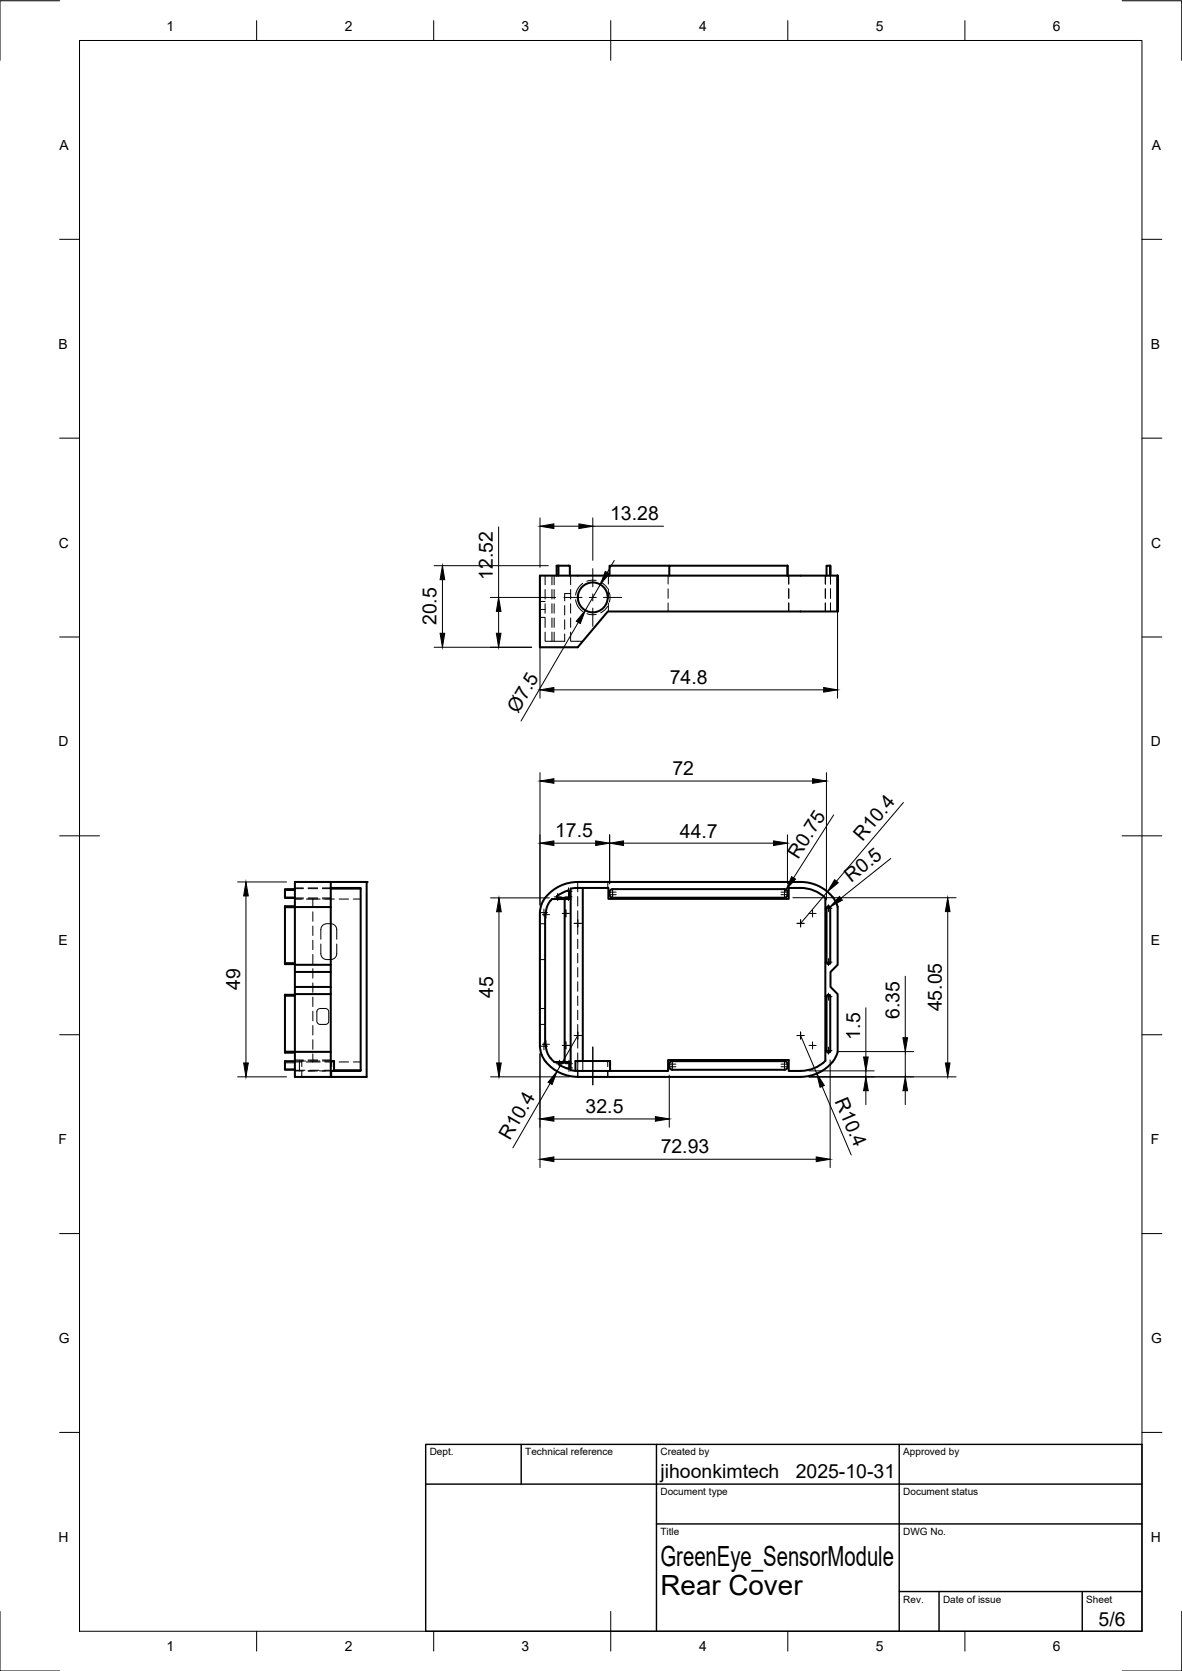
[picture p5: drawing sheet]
<svg xmlns="http://www.w3.org/2000/svg" width="297mm" height="420mm" viewBox="0 0 297 420" stroke-linecap="round" stroke-linejoin="round" font-family="sans-serif">
<!-- layer: Visible -->
<g fill="none" stroke="#000" stroke-width=".51">
<path d="M135.7 144.7h74.8v9.1h-57.8l-7.5 9h-9.5zM140.3 142.2h2.9v2.5M140.3 142.2h-.4v2.5M140.3 142.2v2.5M168.2 142.2h-15v2.5M197.9 142.2h-29.7v2.5M197.9 142.2v2.5zM208.6 142.2v2.5v-2.5h-.9v2.5M210.5 153.8v-9.1v9.1M71.6 228.1v14.1M74.1 221.8h18v49h-18zM74.1 227.9h-2.5v.2h2.5"/>
<path d="M74.1 225.7h-2.5l2.5 .1M74.1 223.6h-2.5v2.1M74.1 228.1h9M83.1 223.3h7.5v46h-7.5M83.1 221.8v49M83.1 223.4h7.5M137 230v32.7M137 229.8v.2M137.2 225.5a10.4 10.4 0 0 1 8-3.7h56a10.4 10.4 0 0 1 8 3.7M140.1 225.8h2.8M140.1 225.7l-.2-.1a5.2 5.2 0 0 1 3-1.7l.2 .2v1.4l-.2 .2M141.9 226.1v40.9"/>
<path d="M143.4 223.4v2.7h-4.7a5.7 5.7 0 0 0-1.6 3.7M143.4 226.1v40.9M143.4 223.4l1.8-.1h7.7v2.7h45.3v-2.7a12.1 12.1 0 0 1 7.1 1l2.1 1.5M146.5 223.3v43.5M153.2 224.3v.7M153.2 224.9a.75 .75 0 0 0 .8 .8M153.9 223.6h43.3a.75 .75 0 0 1 .7 .7M153.9 225.7h43.2M154 223.6a.75 .75 0 0 0-.8 .7M197.9 224.3v.6a.75 .75 0 0 1-.7 .8M207.4 225.8v41M209.2 225.5l.8 1.2 .5 1.4v14.5l-1.8 1.8v3.8l1.8 1.8v14.5a9.5 9.5 0 0 1-9.3 6.3h-56a9.9 9.9 0 0 1-9.2-6l-.3-1.9v-33.2l.3-1.9 .5-1.2 .7-1.1"/>
<path d="M71.6 250.4h2.5M74.1 250.1h-2.5v14.6h2.5M74.1 242.2h-2.5v.2h2.5M74.1 242.6h9M74.1 244.4h9M74.1 248.2h9M74.1 250h9M207.7 241.9l.3 .5 .6-.2v-14.1l-.3-.2-.4 .1-.2 .4v13.5M207.9 250.3l.3-.2 .4 .3v14l-.3 .3-.4-.1-.2-.4v-13.6zM71.6 264.4h2.5M74.1 266.8h-2.5v2.2h2.5M74.1 264.5h9"/>
<path d="M83.1 266.8h.8v2.5M83.9 269.1h6.7M137.1 262.7a6.1 6.1 0 0 0 2.2 4.3h4.1v2.1M140.6 267.2h2.4M140.6 267.2l-.2 .3a5.3 5.3 0 0 0 2.7 1.2l.1-1.2-.2-.3M144.6 269.3v-2.5h8.7v2.5M168.4 267l.5-.2h28.3a.75 .75 0 0 1 .7 .8v.6a.79 .79 0 0 1-.8 .8h-28.2a.75 .75 0 0 1-.7-.8zM207.4 266.7a9 9 0 0 1-6.2 2.6h-3v-2.8h-30.3v2.8h-22.7l-1.8-.2"/>
<circle cx="149" cy="150.2" r="3.8"/>
</g>
<!-- layer: Hidden -->
<g fill="none" stroke="#000" stroke-width=".25">
<path d="M135.7 150.2h1.3M135.7 153.2h1.3M135.7 151.2h1.3M135.7 155.2h1.3M137 158.9v2.3h2.3v-2.3M137 144.7v2.3M137 148.2v2.4M137 151.8v2.4M137 155.4v2.4M138.7 144.7v2.3M138.7 148.2v2.4M138.7 151.8v2.4"/>
<path d="M138.7 155.4v2.4M138.7 158.9v2.3M139.3 144.7v2.3M139.3 148.2v2.4M139.3 151.8v2.4M139.3 155.4v2.4M141.9 152.3v2.3M141.9 155.9v2.3M141.9 159.4v1.8h-2.6M143.1 142.2v2.5M143.4 158.9v2.3h3.1M143.4 144.7v2.3"/>
<path d="M143.4 148.2v2.4M143.4 151.8v2.4M143.4 155.4v2.4M143.4 149.2h-1.5v1.9M144.7 150.8l.5 1.6 1.2 1.4M146.4 146.7l-1.2 1.4-.5 1.5M147.5 154.3l1.1 .3 1.2-.1M149.8 146l-1.2-.1-1.1 .2M150.9 146.3l1 .7 .8 1M152.7 152.5l-.8 .9-.9 .7M152.9 144.7v2.2M152.9 148.1v2.3"/>
<path d="M152.9 151.6v2.2M153.1 149l.2 1.2-.2 1.2M167.9 144.7v2.2M167.9 148.1v2.3M167.9 151.6v2.2M198.2 144.7v2.2M198.2 148.1v2.3M198.2 151.6v2.2M207.4 146.9v-2.2v2.2M207.4 148.1v2.3M207.4 151.6v2.2M207.7 142.2v2.5"/>
<path d="M208.7 144.7v2.2M208.7 148.1v2.3M208.7 151.6v2.2M71.6 223.9h2.5M74.1 223.3h2.1M74.1 225.8h2.1M74.1 223.4h2.1M76.2 226l-2.1 .1M77 226.1h3.5M77.4 226h2.4M77.4 223.3h2.4M77.4 225.8h2.4"/>
<path d="M77.4 223.4h2.4M78.6 226.1v2M78.6 229.3v2.3M78.6 232.9v2.3M78.6 236.4v2.4M78.6 240v2.4M80.6 237.4v2.4a1.5 1.5 0 0 0 1.5 1.5h1a1.51 1.51 0 0 0 1.5-1.5v-2.4M80.6 236.2v-2.4a1.5 1.5 0 0 1 1.5-1.5h1a1.51 1.51 0 0 1 1.5 1.5v2.4M81 226l3 .1M81 223.3h2.1M81 225.8h2.1M81 223.4h2.1"/>
<path d="M85.2 226.1h2.4M88.8 226.1h1.8M135.7 232.3h1.3M145.2 221.8v2.4M145.2 225.4v2.4M145.2 229v2.4M145.2 232.6v2.4M145.2 236.2v2.3M145.2 239.7v2.4M152.7 221.8v1.5M78.6 243.6v2.4M78.6 247.1v2.4"/>
<path d="M78.6 250.7v2.4M78.6 254.3v2.4M78.6 257.9v2.3M79.8 253.9l.5-.3h1.5a.86 .86 0 0 1 .8 .8v2.3a.82 .82 0 0 1-.8 .9h-1.3a.82 .82 0 0 1-.9-.9v-2.4zM135.7 257.6h1.3M135.7 253.6h1.3M135.7 241.3h1.3M145.2 243.3v2.4M145.2 246.9v2.4M145.2 250.4v2.4M145.2 254v2.4M145.2 257.6v2.4"/>
<path d="M71.6 267.2h2.5M71.6 268.8h2.5M74.1 266.5h2.1M74.1 269.1h2.5M74.1 266.8h2.1M74.1 269.3h2.1M74.1 267h1.7M75.8 266.8v1.4M75.8 269.4v1.4M76.8 266.8h-1.6v2.5M77 267h3.5M77.4 266.5h2.4"/>
<path d="M77.4 266.8h2.4M77.9 269.1h2.3M78 266.8h2.4M78.6 261.4v2.4M78.6 265v2M79.1 269.3h-1.7h2.4M80.3 269.3h1.5M81 266.8h2.1h-1.5M81 266.5h2.1M81 269.3h2.1M81.4 269.1h2.5M81.6 267h2.4"/>
<path d="M83.4 266.8v1.4M83.4 269.4v1.4M85.2 267h2.4M88.8 267h1.8M145.2 261.2v2.3M145.2 264.7v3.5M145.2 268.3v2.5M146.5 266.8v2.5M152.7 266.8v1.4M152.7 269.3v1.5"/>
</g>
<!-- layer: Visible -->
<g fill="#000">
<circle cx="210.5" cy="144.7" r=".25"/>
<circle cx="92.1" cy="221.8" r=".25"/>
</g>
<!-- layer: BORDER -->
<g fill="none" stroke="#000" stroke-width=".25">
<path d="M15 .2h-15v15M20 10.2h267v400h-267zM64.5 5.2v5M109 5.2v5M153.5 5.2v10M198 5.2v5M242.5 5.2v5M282 .2h15v15M15 60.2h5M287 60.2h5M15 110.2h5M287 110.2h5"/>
<path d="M15 160.2h5M287 160.2h5M15 210.2h10M282 210.2h10M15 260.2h5M287 260.2h5M15 310.2h5M287 310.2h5M15 360.2h5M287 360.2h5M0 405.2v15h15M64.5 410.2v5"/>
<path d="M109 410.2v5M153.5 405.2v10M198 410.2v5M242.5 410.2v5M297 405.2v15h-15"/>
</g>
<!-- layer: TITLEBLOCK -->
<path d="M107 363.2h180v47h-180zM107 373.2h180M131 363.2v10M165 363.2v47M226 363.2v47M165 383.2h122M226 400.2h61M236 400.2v10M272 400.2v10" fill="none" stroke="#000" stroke-width=".36"/>
<!-- layer: Smart Centers -->
<g fill="none" stroke="#000" stroke-width=".25">
<path d="M141.7 150.2h4.6M148.1 150.2h1.8M149 143v4.6M149 149.3v1.8M149 152.9v4.6M151.7 150.2h4.5M135.8 229.5h1.8M136.3 230h1.8M136.7 228.6v1.8M137.2 229.1v1.8M139.3 225.5h1.7M140.1 224.6v1.8"/>
<path d="M141.3 229.7h1.8M142 225.5h1.8M142 224.2h1.8M142.2 228.8v1.8M142.9 223.2v3.2M144.3 232.2h1.8M145.2 231.3v1.8M153.1 225h1.7M153.1 224.3h1.7M153.9 223.4v2.4M196.3 225h1.7M196.3 224.3h1.7"/>
<path d="M197.1 223.4v2.4M200.3 232.2h1.8M201.2 231.3v1.8M203.3 229.7h1.8M204.2 228.8v1.8M207.3 228.4h1.8M208.2 227.5v1.8M145.2 259.5v1.8M201.2 259.5v1.8M207.3 250.6h1.8M207.3 241.9h1.8M208.2 241v1.8"/>
<path d="M208.2 249.7v1.8M135.8 263.1h1.8M136.3 262.6h1.8M136.7 262.2v1.7M137.2 261.7v1.8M139.7 267.5h1.8M140.6 266.6v1.8M141.3 262.9h1.8M142.1 267.5h1.8M142.1 268.5h1.8M142.2 262v1.8M143 266.6v2.8"/>
<path d="M144.3 260.4h1.8M149 263.3v9.5M168 268.2h1.8M168 267.6h1.8M169 266.7v2.4M196.3 268.2h1.7M196.3 267.6h1.7M197.1 266.7v2.4M200.3 260.4h1.8M203.3 262.9h1.8M204.2 262v1.8M207.3 264.2h1.8"/>
<path d="M208.2 263.3v1.8"/>
</g>
<!-- layer: FD_Dimensions -->
<g fill="none" stroke="#000" stroke-width=".25">
<path d="M125.3 132.5v17.7M135.7 130.2v12.4M139.2 132.3h6.3M149 130.2v10.7M149 132.3h17.8M109.1 142.2h28.7M111.2 145.8v13.4M123.2 150.2h16.4M125.3 153.7v5.5M135.7 146.9v28.7M145.3 156.5l-14.4 24.8M150.9 147l-3.8 6.5"/>
<path d="M154.4 140.9l-1.8 3.1M210.5 146.9v28.7M109.1 162.8h24.5M139.2 173.5h67.8M135.7 194.3v33.3M139.2 196.4h65M207.7 194.3v32M139.2 212h10.5M153.2 209.9v12.3M156.7 212h37.7M197.9 209.9v12.3M209.5 204.9l-10.1 15.8"/>
<path d="M223.9 215.9l-12.6 10M227 201.8l-16.8 19.8M59.7 221.8h12.3M61.8 225.3v42M123.3 225.8h14.7M125.4 229.3v38M197.5 223.7l-.4 .6M199.2 225.7h41.1M207.9 224.2l-6.7 8M208.6 228l-.4 .4M238.2 229.2v38.1M217.6 253.4v12.4"/>
<path d="M227.5 245.5v15.4M59.7 270.8h12.3M123.3 270.8h19.8M135.7 265v28.6M138.2 272.4l-9.3 16.2M145.2 260.4l-5.2 9M168.2 270.3v13.1M201.2 260.4l4.1 9.5M203.3 270.8h37M203.3 269.3h16.4M206.6 273.2l7.3 17.2M208.6 266.5v27.1"/>
<path d="M210.7 264.4h18.9M217.6 269.3v1.5M217.6 274.3v3.5M227.5 264.4v6.4M227.5 274.3v3.5M139.2 291.5h65.9M139.2 281.3h25.5"/>
</g>
<g fill="#000" stroke="#000" stroke-width=".25">
<path d="M135.7 132.3l3.5-.6v1.2zM145.5 131.7l3.5 .6-3.5 .6zM110.6 159.2h1.2l-.6 3.6zM111.2 142.2l.6 3.6h-1.2zM124.7 159.2h1.2l-.6 3.6zM125.3 150.2l.6 3.5h-1.2zM147.1 153.5l-1.3 3.3-1-.6zM152.1 143.7l1 .6-2.2 2.7zM135.7 173.5l3.5-.6v1.1zM207 172.9l3.5 .6-3.5 .5zM135.7 196.4l3.5-.6v1.2zM204.2 195.8l3.5 .6-3.5 .6z"/>
<path d="M135.7 212l3.5-.6v1.2zM149.7 211.4l3.5 .6-3.5 .6zM153.2 212l3.5-.6v1.2zM194.4 211.4l3.5 .6-3.5 .6zM61.8 221.8l.6 3.5h-1.2zM125.4 225.8l.6 3.5h-1.2zM198.9 220.4l1 .6-2.4 2.7zM209.8 221.2l.9 .8-2.8 2.2zM210.9 225.4l.8 .9-3.1 1.7zM238.2 225.7l.5 3.5h-1.1zM61.2 267.3h1.2l-.6 3.5zM124.8 267.3h1.2l-.6 3.5z"/>
<path d="M140 269.4l-1.3 3.3-1-.6zM205.3 269.9l1.9 3-1.1 .5zM217.6 270.8l.6 3.5h-1.2zM217 265.8h1.2l-.6 3.5zM227.5 270.8l.6 3.5h-1.2zM226.9 260.9h1.2l-.6 3.5zM237.6 267.3h1.1l-.5 3.5zM135.7 291.5l3.5-.6v1.2zM135.7 281.3l3.5-.5v1.1zM164.7 280.8l3.5 .5-3.5 .6zM205.1 290.9l3.5 .6-3.5 .6z"/>
</g>
<g font-size="7">
<text x="166" y="393.7">GreenEye_SensorModule</text>
<text x="166" y="401.2">Rear Cover</text>
</g>
<g font-size="4.9">
<text x="153.3" y="130.9">13.28</text>
<text x="123.8" y="145.9" transform="rotate(-90 123.8 145.9)">12.52</text>
<text x="109.7" y="157.2" transform="rotate(-90 109.7 157.2)">20.5</text>
<text x="168.3" y="172">74.8</text>
<text x="130.2" y="179.5" transform="rotate(-60 130.2 179.5)">Ø7.5</text>
<text x="169" y="195">72</text>
<text x="139.5" y="210.5">17.5</text>
<text x="170.9" y="210.6">44.7</text>
<text x="216.7" y="211.6" transform="rotate(-50 216.7 211.6)">R10.4</text>
<text x="200.6" y="216.1" transform="rotate(-58 200.6 216.1)">R0.75</text>
<text x="213.9" y="221.9" transform="rotate(-39 213.9 221.9)">R0.5</text>
<text x="60.3" y="248.9" transform="rotate(-90 60.3 248.9)">49</text>
<text x="123.9" y="250.9" transform="rotate(-90 123.9 250.9)">45</text>
<text x="226" y="256.2" transform="rotate(-90 226 256.2)">6.35</text>
<text x="236.7" y="254.3" transform="rotate(-90 236.7 254.3)">45.05</text>
<text x="216.1" y="261.4" transform="rotate(-90 216.1 261.4)">1.5</text>
<text x="147.2" y="279.9">32.5</text>
<text x="209.7" y="276.8" transform="rotate(67 209.7 276.8)">R10.4</text>
<text x="128.1" y="287" transform="rotate(-60 128.1 287)">R10.4</text>
<text x="166" y="290">72.93</text>
<text x="166" y="371.7">jihoonkimtech</text>
<text x="200" y="371.7">2025-10-31</text>
<text x="276.1" y="408.8">5/6</text>
</g>
<g font-size="3.5">
<text x="41.9" y="7.7">1</text>
<text x="86.6" y="7.7">2</text>
<text x="131.1" y="7.7">3</text>
<text x="175.7" y="7.7">4</text>
<text x="220.1" y="7.7">5</text>
<text x="264.6" y="7.7">6</text>
<text x="15" y="37.7">A</text>
<text x="289.5" y="37.7">A</text>
<text x="14.7" y="87.7">B</text>
<text x="289.2" y="87.7">B</text>
<text x="14.8" y="137.7">C</text>
<text x="289.3" y="137.7">C</text>
<text x="14.7" y="187.7">D</text>
<text x="289.2" y="187.7">D</text>
<text x="14.7" y="237.7">E</text>
<text x="289.2" y="237.7">E</text>
<text x="14.7" y="287.7">F</text>
<text x="289.2" y="287.7">F</text>
<text x="14.8" y="337.7">G</text>
<text x="289.3" y="337.7">G</text>
<text x="14.7" y="387.7">H</text>
<text x="289.2" y="387.7">H</text>
<text x="41.9" y="415.2">1</text>
<text x="86.6" y="415.2">2</text>
<text x="131.1" y="415.2">3</text>
<text x="175.7" y="415.2">4</text>
<text x="220.1" y="415.2">5</text>
<text x="264.6" y="415.2">6</text>
</g>
<g font-size="2.5">
<text x="108" y="366">Dept.</text>
<text x="132" y="366">Technical reference</text>
<text x="166" y="366">Created by</text>
<text x="227" y="366">Approved by</text>
<text x="166" y="376">Document type</text>
<text x="227" y="376">Document status</text>
<text x="166" y="386">Title</text>
<text x="227" y="386">DWG No.</text>
<text x="227" y="403">Rev.</text>
<text x="237" y="403">Date of issue</text>
<text x="273" y="403">Sheet</text>
</g>
</svg>
